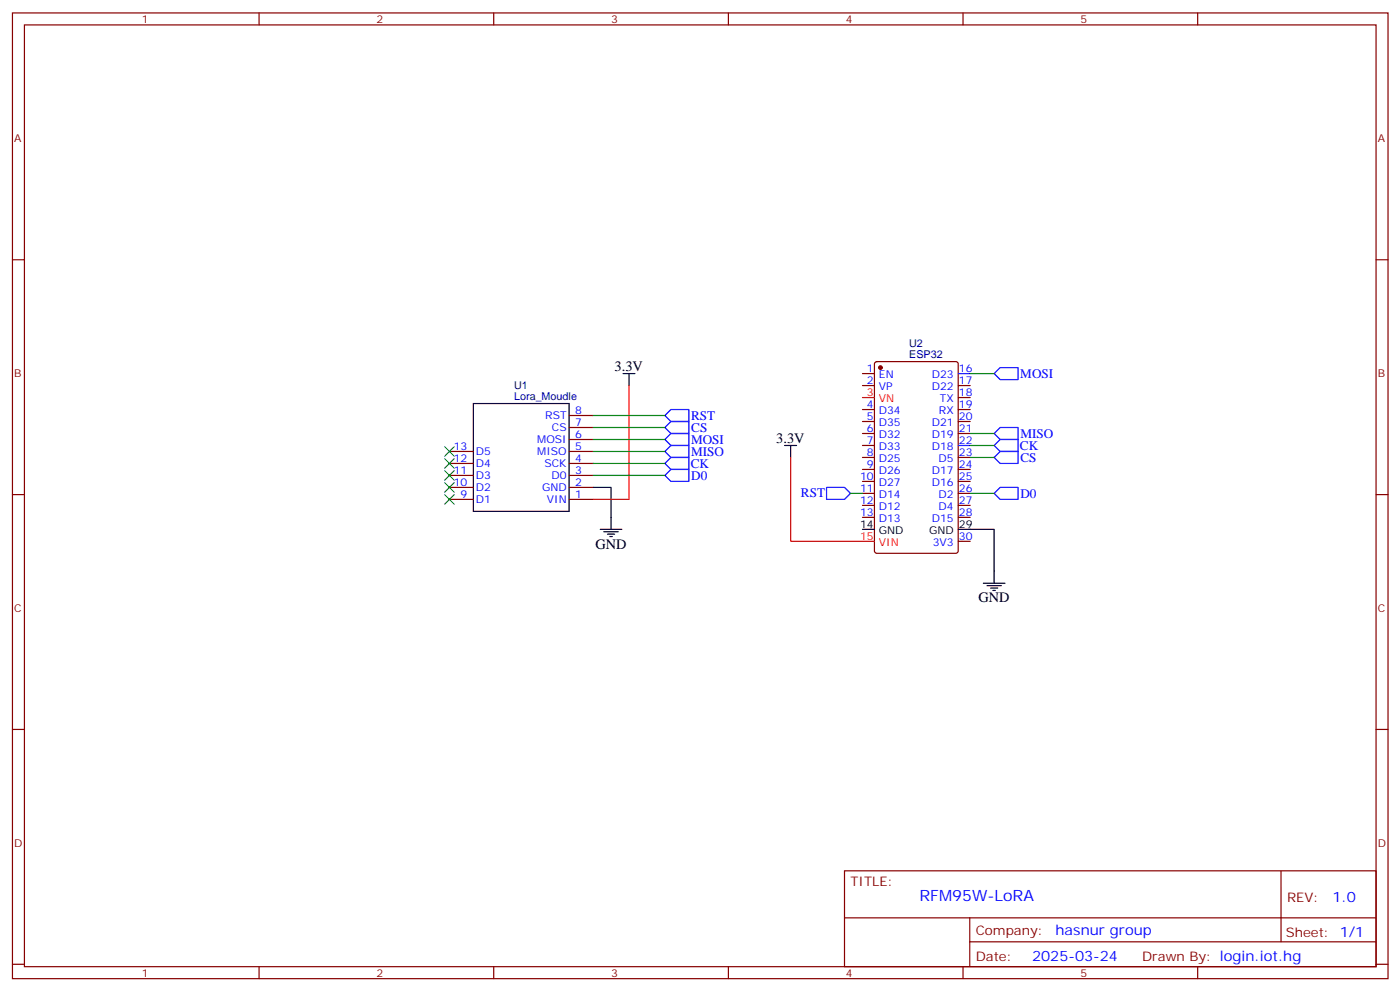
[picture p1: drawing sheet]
<svg xmlns="http://www.w3.org/2000/svg" width="413mm" height="292mm" viewBox="0 0 413 292" stroke-linecap="round" stroke-linejoin="round" font-family="sans-serif">
<g fill="none" stroke="#870000" stroke-width=".35">
<path d="M3.7 3.8h405.3v284.3h-405.3zM7.2 7.3h398.3v277.3h-398.3zM76.3 3.8v3.5M145.5 3.8v3.5M214.6 3.8v3.5M283.8 3.8v3.5M352.9 3.8v3.5M3.7 76.5h3.5M405.5 76.5h3.5M254.1 110h3.6M254.1 113.5h3.6M257.9 106.7l.5-.2h23.3l.6 .4 .1 55.3-.5 .7h-23.5l-.7-.4v-55.3z"/>
<path d="M282.4 113.5h3.5M282.4 117.1h3.5M132.4 140h7.1M132.4 136.5h7.1M132.4 132.9h7.1M167.7 140h7.1M167.7 136.5h7.1M167.7 132.9h7.1M167.7 129.4h7.1M167.7 125.9h7.1M167.7 122.3h7.1M254.1 120.6h3.6"/>
<path d="M254.1 124.1h3.6M254.1 127.6h3.6M254.1 131.2h3.6M254.1 134.7h3.6M254.1 138.2h3.6M282.4 120.6h3.5M282.4 124.1h3.5M282.4 127.6h3.5M282.4 134.7h3.5M282.4 138.2h3.5M3.7 145.6h3.5M132.4 147h7.1"/>
<path d="M132.4 143.5h7.1M167.7 147h7.1M167.7 143.5h7.1M254.1 141.7h3.6M254.1 145.3h3.6M254.1 148.8h3.6M254.1 152.3h3.6M282.4 141.7h3.5M282.4 145.3h3.5M282.4 148.8h3.5M282.4 152.3h3.5M282.4 159.4h3.5"/>
<path d="M405.5 145.6h3.5M3.7 214.8h3.5M405.5 214.8h3.5M248.8 256.4h156.7v28.2h-156.7zM377.5 256.4v20.9M248.9 270.2h156.5M285.8 277.3h119.6M285.8 270.2v14.2M3.7 283.9h3.5M76.3 284.6v3.5M145.5 284.6v3.5M214.6 284.6v3.5"/>
<path d="M283.8 284.6v3.5M352.9 284.6v3.5M405.5 283.9h3.5"/>
</g>
<g fill="none" stroke="#000" stroke-width=".35">
<path d="M139.5 118.8h28.2v31.8h-28.2zM183.6 110h3.5M185.3 110v3.5M231.2 131.2h3.5M233 131.2v3.5M174.8 143.5h5.3v12.4M176.9 155.9h6.3M177.9 156.6h4.3M179 157.3h2.1M179.7 158h.7M254.1 155.9h3.6M282.4 155.9h10.5v15.8"/>
<path d="M289.8 171.7h6.3M290.8 172.4h4.3M291.9 173.1h2.1M292.6 173.8h.7"/>
</g>
<circle cx="259.4" cy="108.2" r=".53" fill="#870000" stroke="#870000" stroke-width=".35"/>
<path d="M185.3 113.5v33.5h-10.5M254.1 117.1h3.6M233 134.7v24.7h24.7" fill="none" stroke="#f00" stroke-width=".35"/>
<g fill="none" stroke="#00f" stroke-width=".35">
<path d="M282.4 110h3.5M292.9 110l1.8-1.8h5.3v3.6h-5.3zM195.9 140l1.8-1.8h5.3v3.5h-5.3zM195.9 136.5l1.8-1.8h5.3v3.5h-5.3zM195.9 132.9l1.8-1.7h5.3v3.5h-5.3zM195.9 129.4l1.8-1.8h5.3v3.6h-5.3zM195.9 125.9l1.8-1.8h5.3v3.5h-5.3zM195.9 122.3l1.8-1.7h5.3v3.5h-5.3zM282.4 131.2h3.5M292.9 134.7l1.8-1.8h5.3v3.6h-5.3zM292.9 127.6l1.8-1.7h5.3v3.5h-5.3zM294.7 129.4h5.3v3.5h-5.3l-1.8-1.7z"/>
<path d="M243.6 143.5h5.2l1.8 1.8-1.8 1.7h-5.2zM294.7 143.5h5.3v3.5h-5.3l-1.8-1.7z"/>
</g>
<path d="M131 131.5l2.8 2.8M131 135l2.8 2.9M131 138.6l2.8 2.8M133.8 131.5l-2.8 2.8M133.8 135l-2.8 2.9M133.8 138.6l-2.8 2.8M131 142.1l2.8 2.8M131 145.6l2.8 2.8M133.8 142.1l-2.8 2.8M133.8 145.6l-2.8 2.8" fill="none" stroke="#3c3" stroke-width=".35"/>
<path d="M285.9 110h7M174.8 122.3h21.1M174.8 125.9h21.1M174.8 129.4h21.1M174.8 132.9h21.1M174.8 136.5h21.1M174.8 140h21.1M285.9 131.2h7M285.9 127.6h7M285.9 134.7h7M250.6 145.3h3.5M285.9 145.3h7" fill="none" stroke="#008700" stroke-width=".35"/>
<text font-size="4.6" fill="#00f" x="270.9" y="265.4">RFM95W-LoRA</text>
<g font-size="4.2">
<text x="181.1" y="109.3">3.3V</text>
<text x="228.7" y="130.5">3.3V</text>
<text x="175.5" y="161.5">GND</text>
<text x="288.4" y="177.4">GND</text>
</g>
<g font-size="4.2" fill="#00f">
<text x="392.6" y="265.7">1.0</text>
<text x="311" y="275.2">hasnur group</text>
<text x="304.1" y="283">2025-03-24</text>
</g>
<g font-size="3.9" fill="#00f">
<text x="300.7" y="111.4">MOSI</text>
<text x="203.6" y="123.7">RST</text>
<text x="203.6" y="130.8">MOSI</text>
<text x="203.7" y="127.2">CS</text>
<text x="300.7" y="129">MISO</text>
<text x="203.5" y="137.8">CK</text>
<text x="203.7" y="134.3">MISO</text>
<text x="300.6" y="132.5">CK</text>
<text x="300.7" y="136">CS</text>
<text x="203.7" y="141.3">D0</text>
<text x="236" y="146.4">RST</text>
<text x="300.7" y="146.6">D0</text>
</g>
<g font-size="3.9" fill="#800">
<text x="250.6" y="261">TITLE:</text>
<text x="379.2" y="265.7">REV:</text>
<text x="287.5" y="275.2">Company:</text>
<text x="378.9" y="275.8">Sheet: 1/1</text>
<text x="287.5" y="282.9">Date:</text>
<text x="336.6" y="282.9">Drawn By: login.iot.hg</text>
</g>
<g font-size="3.2" fill="#800">
<text x="41.8" y="6.8">1</text>
<text x="110.9" y="6.8">2</text>
<text x="180.1" y="6.8">3</text>
<text x="249.2" y="6.8">4</text>
<text x="318.3" y="6.8">5</text>
<text x="4.2" y="41.9">A</text>
<text x="406" y="41.9">A</text>
<text x="4.2" y="111.1">B</text>
<text x="406" y="111.1">B</text>
<text x="4.2" y="180.2">C</text>
<text x="406" y="180.2">C</text>
<text x="4.2" y="249.3">D</text>
<text x="406" y="249.3">D</text>
<text x="41.8" y="287.6">1</text>
<text x="110.9" y="287.6">2</text>
<text x="180.1" y="287.6">3</text>
<text x="249.2" y="287.6">4</text>
<text x="318.3" y="287.6">5</text>
</g>
<g font-size="3.2" fill="#000080">
<text x="267.9" y="105.4">ESP32</text>
<text x="267.9" y="102.2">U2</text>
<text x="151.5" y="117.7">Lora_Moudle</text>
<text x="151.5" y="114.5">U1</text>
</g>
<g font-size="3.2" fill="#00f">
<text x="255.5" y="109.6">1</text>
<text x="255.5" y="113.2">2</text>
<text x="259" y="111.4">EN</text>
<text x="274.6" y="111.4">D23</text>
<text x="282.5" y="109.6">16</text>
<text x="282.5" y="113.2">17</text>
<text x="259" y="114.9">VP</text>
<text x="274.6" y="114.9">D22</text>
<text x="276.9" y="118.5">TX</text>
<text x="282.5" y="116.7">18</text>
<text x="160.7" y="123.4">RST</text>
<text x="169.5" y="125.5">7</text>
<text x="169.5" y="122">8</text>
<text x="255.5" y="120.2">4</text>
<text x="255.5" y="123.8">5</text>
<text x="259" y="122">D34</text>
<text x="259" y="125.5">D35</text>
<text x="274.6" y="125.5">D21</text>
<text x="276.7" y="122">RX</text>
<text x="282.5" y="120.2">19</text>
<text x="282.5" y="123.8">20</text>
<text x="158.3" y="130.5">MOSI</text>
<text x="162.6" y="126.9">CS</text>
<text x="169.5" y="129">6</text>
<text x="255.5" y="127.3">6</text>
<text x="255.5" y="130.8">7</text>
<text x="259" y="129">D32</text>
<text x="274.6" y="129">D19</text>
<text x="282.5" y="127.3">21</text>
<text x="282.5" y="130.8">22</text>
<text x="133.7" y="136.1">12</text>
<text x="133.7" y="132.6">13</text>
<text x="140.2" y="137.5">D4</text>
<text x="140.2" y="134">D5</text>
<text x="158.3" y="134">MISO</text>
<text x="160.4" y="137.5">SCK</text>
<text x="169.5" y="136.1">4</text>
<text x="169.5" y="132.6">5</text>
<text x="255.5" y="134.3">8</text>
<text x="255.5" y="137.9">9</text>
<text x="259" y="132.6">D33</text>
<text x="259" y="136.1">D25</text>
<text x="274.6" y="132.6">D18</text>
<text x="276.6" y="136.1">D5</text>
<text x="282.5" y="134.3">23</text>
<text x="282.5" y="137.9">24</text>
<text x="133.7" y="143.2">10</text>
<text x="133.7" y="139.6">11</text>
<text x="140.2" y="141">D3</text>
<text x="162.5" y="141">D0</text>
<text x="169.5" y="143.2">2</text>
<text x="169.5" y="139.6">3</text>
<text x="253.5" y="141.4">10</text>
<text x="259" y="139.6">D26</text>
<text x="259" y="143.2">D27</text>
<text x="274.6" y="139.6">D17</text>
<text x="274.6" y="143.2">D16</text>
<text x="282.5" y="141.4">25</text>
<text x="135.7" y="146.7">9</text>
<text x="140.2" y="148.1">D1</text>
<text x="140.2" y="144.6">D2</text>
<text x="159.7" y="144.6">GND</text>
<text x="161.1" y="148.1">VIN</text>
<text x="169.5" y="146.7">1</text>
<text x="253.5" y="144.9">11</text>
<text x="253.5" y="148.4">12</text>
<text x="259" y="146.7">D14</text>
<text x="276.6" y="146.7">D2</text>
<text x="282.5" y="148.4">27</text>
<text x="282.5" y="144.9">26</text>
<text x="253.5" y="152">13</text>
<text x="259" y="150.2">D12</text>
<text x="259" y="153.7">D13</text>
<text x="274.6" y="153.7">D15</text>
<text x="276.6" y="150.2">D4</text>
<text x="282.5" y="152">28</text>
<text x="274.9" y="160.8">3V3</text>
<text x="282.5" y="159">30</text>
</g>
<g font-size="3.2" fill="#f00">
<text x="255.5" y="116.7">3</text>
<text x="259" y="118.5">VN</text>
<text x="253.5" y="159">15</text>
<text x="259" y="160.8">VIN</text>
</g>
<g font-size="3.2">
<text x="253.5" y="155.5">14</text>
<text x="282.5" y="155.5">29</text>
<text x="259" y="157.3">GND</text>
<text x="273.8" y="157.3">GND</text>
</g>
</svg>
